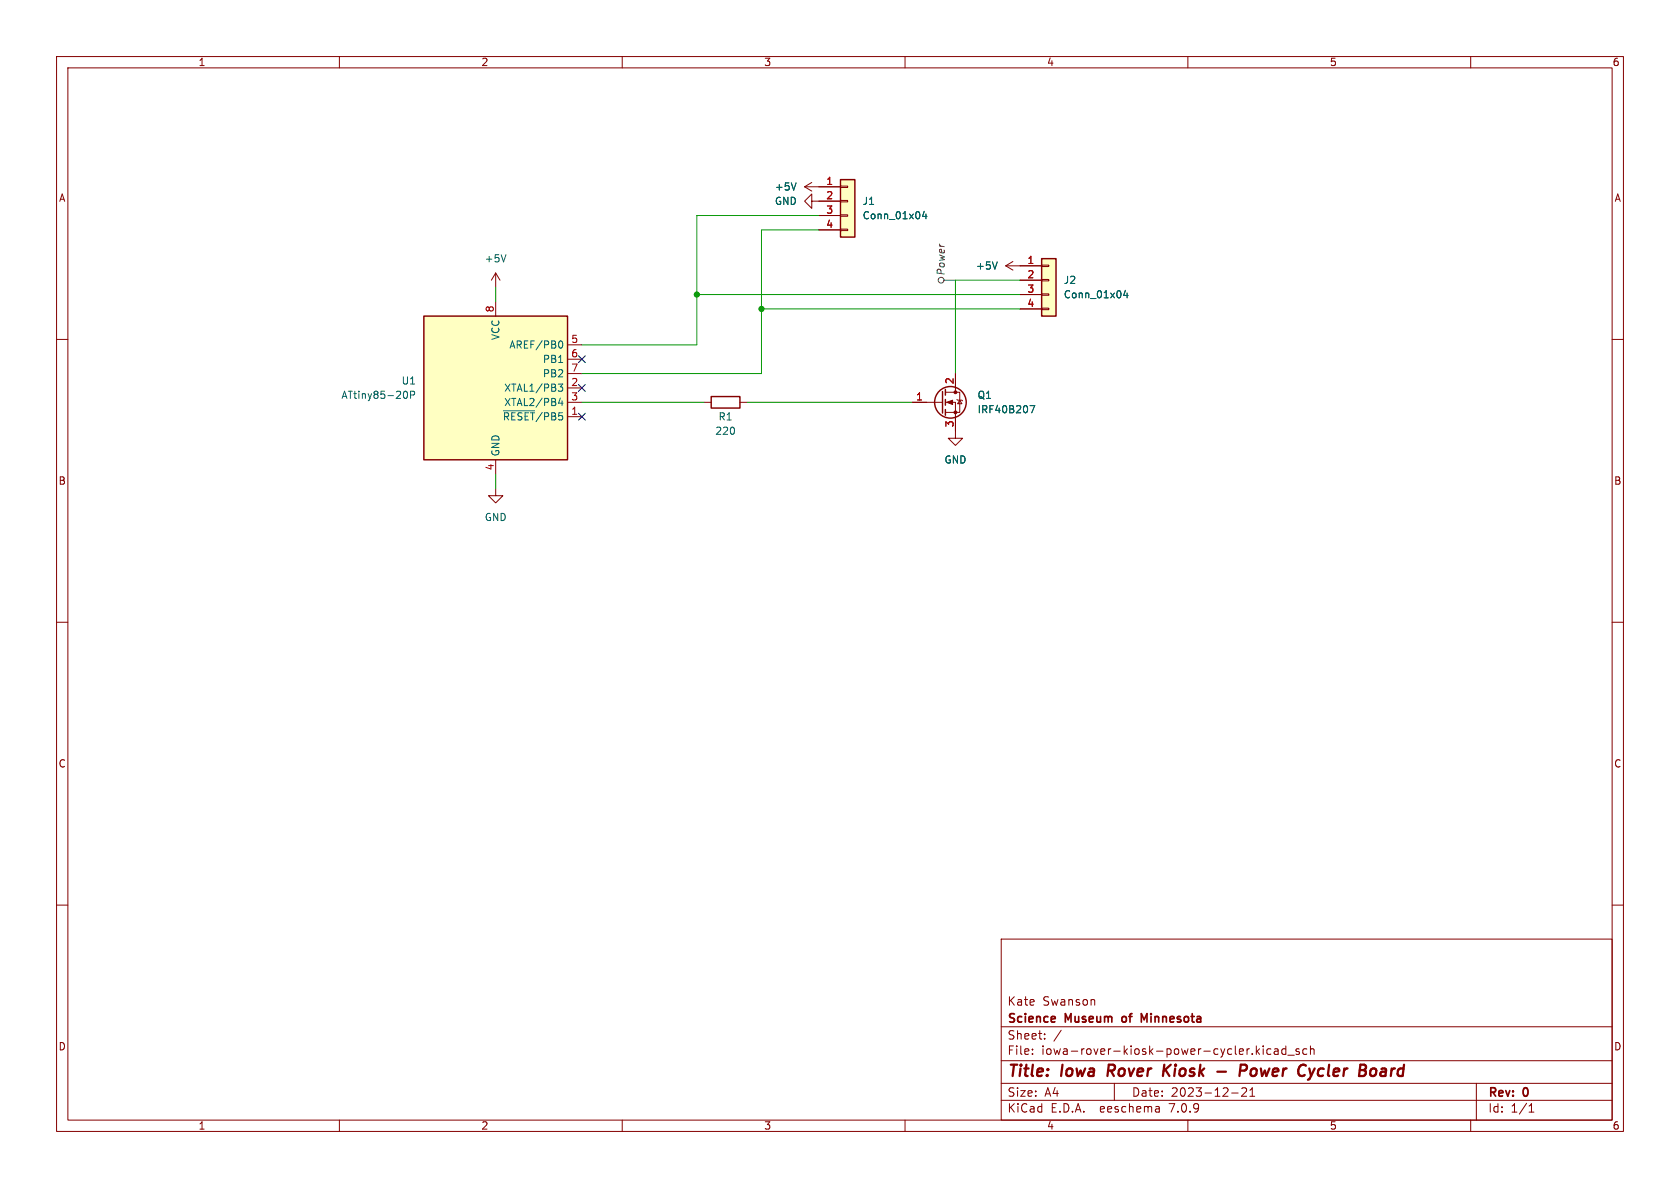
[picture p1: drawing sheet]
<svg xmlns="http://www.w3.org/2000/svg" width="297mm" height="210mm" viewBox="0 0 297 210" stroke-linecap="round" stroke-linejoin="round" font-family="sans-serif">
<g fill="none" stroke="#840000" stroke-width=".18">
<path d="M10 10h277v190h-277zM12 12h273v186h-273zM60 10v2M110 10v2M160 10v2M210 10v2M260 10v2M142.2 33l1.3 .8M142.2 33h6.4M143.5 35.6v-1.3l-1.3 1.3 1.3 1.2v-1.2h5.1M143.5 32.3l-1.3 .7M144.8 38.1h3.8"/>
<path d="M148.6 38h1.3v.2h-1.3zM148.6 35.4h1.3v.3h-1.3zM148.6 32.9h1.3v.2h-1.3zM10 60h2M87.6 48.3v2.5M87.6 53.3v2.6M87.6 48.3l-.7 1.2M87.6 48.3l.8 1.2M144.8 40.6h3.8M148.6 40.5h1.3v.3h-1.3zM177.8 47h6.3M177.8 47l1.3 .8"/>
<path d="M179.1 46.2l-1.3 .8M180.3 49.5h3.8M180.3 52.1h3.8M180.3 54.6h3.8M184.1 54.5h1.3v.2h-1.3zM184.1 51.9h1.3v.3h-1.3zM184.1 49.4h1.3v.3h-1.3zM184.1 46.9h1.3v.2h-1.3zM285 60h2M100.3 73.7h2.6M100.3 68.6h2.6M100.3 71.1h2.6"/>
<path d="M100.3 61h2.6M100.3 63.5h2.6M100.3 66h2.6M124.5 71.1h1.2M130.8 71.1h1.3M161.3 71.1h5.3M167.1 71.1h1.8v6.4h1.3l-1.3 1.2-1.3-1.2h1.3M167.1 69.3h2.6v3.6h-2.6M168.9 66v3.3M169.2 70.6l.1 .1h.8l.1 .2M169.7 70.7l.4 .7h-.8zM87.6 86.4v1.2h1.3l-1.3 1.3-1.2-1.3h1.2"/>
<path d="M87.6 81.3v2.5M10 110h2M285 110h2M10 160h2M285 160h2M177 166h108v32h-108zM193.5 176.8v.9M60 198v2M110 198v2M160 198v2M177 194.5h108M177 191.5h108"/>
<path d="M177 187.5h108M177 181.5h108M182.5 186.3v.1M182.5 185.5v.1M184.7 183.6v.1M184.7 182.8v.1M187.6 182.1l-1.3 2M197 191.5v3M204.9 195.7l.1 .9M205 196.5l-.2 .1M205 196h-.2M210 198v2"/>
<path d="M217.7 193.2h1.2M219.5 192.4l.6-.1 .2 .1 .1 .3-.9 1.1h.9M221 193.8h.8M221 192.7l.4-.4v1.5M222.2 185.8l.5 .6M222.7 185.4l-.6 .6M223.3 184.9v.1M223.3 185.4v1M224.7 185.5l-.5-.1-.2 .3v.4l.1 .2h.6M225.3 185.5h.6l.1 .9M226 185.8h-.5a.29 .29 0 0 0-.3 .3 .29 .29 0 0 0 .3 .3l.5-.1M227.3 185.5l-.4-.1-.3 .3v.4l.1 .2h.6"/>
<path d="M227.3 184.9v1.5M227.7 186.5h1.1M229.7 185.5l-.4-.1-.2 .2 .1 .2 .5 .2v.3h-.6M231 185.5l-.4-.1-.3 .3v.4l.2 .2h.5M231.7 185.5l.2-.1 .3 .1 .1 .9M231.7 184.9v1.5M260 198v2M261 191.5v6.5M270.3 196.6h.9M270.3 195.5l.4-.4v1.5"/>
</g>
<path d="M196 188.2l-.2 2M205.8 188.2l-.2 2M206 189.1l.7 1.1M207 188.2l-1.3 1.2M215.2 189.4h1.5M219.2 189.3h.8a.55 .55 0 0 0 .4-.5 .55 .55 0 0 0-.3-.6h-.7l-.3 2M221.8 188.9a.62 .62 0 0 0-.7 .4v.7l.3 .2h.3M232.4 188.9l-.6 1.3M244.4 188.9l-.2 .1M244.8 189.4h-.5a.4 .4 0 0 0-.3 .4 .4 .4 0 0 0 .3 .4h.4" fill="none" stroke="#840000" stroke-width=".4"/>
<path d="M198.4 179.8v.7M202.8 179.2l-.5 1.1-.5-1.1v1.5" fill="none" stroke="#840000" stroke-width=".3"/>
<g fill="none" stroke="#006464" stroke-width=".18">
<path d="M140.7 32.3l-.4 1.3M163.4 37.3l-.3 1h.8M163.7 37.8v.9M89.4 45l-.4 1.3M176.3 46.3l-.4 1.3M199 51.3l-.3 .9h.7M199.3 51.8v.8M71.5 69.2h.1a.68 .68 0 0 1 .5 .6 .68 .68 0 0 1-.5 .6h-.1M72.6 69.8h.6l.1-.2-.1-.3-.6-.1v1.2M89 72.6h5.5M98.7 67.9h.8l-.4 .5 .3 .1v.5l-.2 .2-.4-.1M98.9 60.3h.2a.68 .68 0 0 1 .4 .6 .68 .68 0 0 1-.4 .6h-.2"/>
<path d="M99.1 70.4l-.3 .9h.7M99.4 70.9v.8M182.1 71.7h.8l-.5 1.3"/>
</g>
<g fill="#ffffc2" stroke="#ffffc2" stroke-width=".18">
<path d="M148.6 31.8h2.5v10.1h-2.5z"/>
<path d="M74.9 55.9h25.4v25.4h-25.4z"/>
<path d="M184.1 45.7h2.6v10.2h-2.6z"/>
</g>
<g fill="none" stroke="#840000" stroke-width=".25">
<path d="M148.6 31.8h2.5v10.1h-2.5zM74.9 55.9h25.4v25.4h-25.4zM184.1 45.7h2.6v10.2h-2.6zM125.7 70.1h5.1v2h-5.1zM166.6 69.2v3.8M167.1 68.8v1.1M167.1 70.6v1M167.1 72.4v1"/>
<circle cx="168" cy="71.1" r="2.79"/>
</g>
<g fill="#840000" stroke="#840000" stroke-width=".18">
<path d="M167.4 71.1l1-.4v.8z"/>
<circle cx="168.9" cy="72.9" r=".25"/>
<circle cx="168.9" cy="69.3" r=".25"/>
</g>
<g fill="none" stroke="#484848" stroke-width=".18">
<path d="M166.9 49.5h2"/>
<circle cx="166.4" cy="49.5" r=".51"/>
</g>
<path d="M144.8 38.1h-21.6v22.9h-20.3M87.6 50.8v2.5M123.2 52.1h57.1M134.6 54.6h45.7M144.8 40.6h-10.2v25.4h-31.7M180.3 49.5h-11.4v16.5M102.9 71.1h21.6M132.1 71.1h29.2M87.6 83.8v2.6" fill="none" stroke="#009600" stroke-width=".18"/>
<path d="M102.3 62.9l1.2 1.2M102.3 68l1.2 1.2M102.3 73.1l1.2 1.2M103.5 62.9l-1.2 1.2M103.5 68l-1.2 1.2M103.5 73.1l-1.2 1.2" fill="none" stroke="#000084" stroke-width=".18"/>
<g fill="#009600" stroke="#009600" stroke-width=".18">
<circle cx="134.6" cy="54.6" r=".46"/>
<circle cx="123.2" cy="52.1" r=".46"/>
</g>
<g font-size="2.8" fill="#840000">
<text x="178" y="190.9">Title:</text>
<text x="187.7" y="190.9">Iowa</text>
<text x="196.6" y="190.9">Rover</text>
<text x="207.3" y="190.9">Kiosk</text>
<text x="222.4" y="190.9">Power</text>
<text x="233.6" y="190.9">Cycler</text>
<text x="245.1" y="190.9">Board</text>
</g>
<g font-size="2.1" fill="#840000">
<text x="178" y="178">Kate</text>
<text x="184.3" y="178">Swanson</text>
<text x="178" y="184">Sheet:</text>
<text x="178" y="181.2">Science</text>
<text x="188.4" y="181.2">Museum</text>
<text x="199.1" y="181.2">of</text>
<text x="203" y="181.2">Minnesota</text>
<text x="178" y="186.7">File:</text>
<text x="184.1" y="186.7">iowa-rover-kiosk-power-cycler.kicad_sch</text>
<text x="178" y="196.9">KiCad</text>
<text x="178" y="194.1">Size:</text>
<text x="184.7" y="194.1">A4</text>
<text x="185.7" y="196.9">E.D.A.</text>
<text x="194.6" y="196.9">eeschema</text>
<text x="200" y="194.1">Date:</text>
<text x="207" y="196.9">7.0.9</text>
<text x="207" y="194.1">2023-12-21</text>
<text x="263" y="194.3">Rev:</text>
<text x="263" y="196.9">Id:</text>
<text x="267.1" y="196.9">1/1</text>
<text x="269.4" y="194.3">0</text>
</g>
<g font-size="1.8" fill="#840000">
<text x="35" y="11.9">1</text>
<text x="85" y="11.9">2</text>
<text x="135" y="11.9">3</text>
<text x="185" y="11.9">4</text>
<text x="235" y="11.9">5</text>
<text x="285" y="11.9">6</text>
<text x="10.3" y="35.9">A</text>
<text x="285.3" y="35.9">A</text>
<text x="10.3" y="85.9">B</text>
<text x="285.3" y="85.9">B</text>
<text x="10.3" y="135.9">C</text>
<text x="285.3" y="135.9">C</text>
<text x="10.3" y="185.9">D</text>
<text x="285.3" y="185.9">D</text>
<text x="35" y="199.9">1</text>
<text x="85" y="199.9">2</text>
<text x="135" y="199.9">3</text>
<text x="185" y="199.9">4</text>
<text x="235" y="199.9">5</text>
<text x="285" y="199.9">6</text>
</g>
<g font-size="1.8" fill="#006464">
<text x="136.9" y="33.9">+5V</text>
<text x="136.9" y="36.4">GND</text>
<text x="152.4" y="36.4">J1</text>
<text x="152.4" y="39">Conn_01x04</text>
<text x="85.6" y="46.6">+5V</text>
<text x="172.4" y="47.9">+5V</text>
<text x="188" y="50.4">J2</text>
<text x="188" y="52.9">Conn_01x04</text>
<text x="88.5" y="60.2" transform="rotate(-90 88.5 60.2)">VCC</text>
<text x="89.9" y="61.8">AREF/PB0</text>
<text x="95.9" y="64.4">PB1</text>
<text x="60.3" y="70.7">ATtiny85-20P</text>
<text x="70.9" y="68.2">U1</text>
<text x="89" y="69.4">XTAL1/PB3</text>
<text x="89" y="72">XTAL2/PB4</text>
<text x="95.9" y="66.9">PB2</text>
<text x="172.7" y="70.7">Q1</text>
<text x="88.8" y="74.5">~{RESET}/PB5</text>
<text x="126.4" y="77.1">220</text>
<text x="126.9" y="74.5">R1</text>
<text x="172.7" y="73.3">IRF40B207</text>
<text x="88.5" y="80.8" transform="rotate(-90 88.5 80.8)">GND</text>
<text x="166.9" y="82.1">GND</text>
<text x="85.6" y="92.3">GND</text>
</g>
<g font-size="1.8" fill="#a90000">
<text x="146" y="32.8">1</text>
<text x="146" y="35.3">2</text>
<text x="146" y="37.8">3</text>
<text x="146" y="40.4">4</text>
<text x="181.5" y="46.7">1</text>
<text x="181.5" y="49.3">2</text>
<text x="181.5" y="51.8">3</text>
<text x="87.4" y="55.3" transform="rotate(-90 87.4 55.3)">8</text>
<text x="181.5" y="54.4">4</text>
<text x="100.9" y="60.7">5</text>
<text x="100.9" y="63.2">6</text>
<text x="100.9" y="65.8">7</text>
<text x="100.9" y="68.3">2</text>
<text x="100.9" y="70.9">3</text>
<text x="161.9" y="70.9">1</text>
<text x="168.7" y="68" transform="rotate(-90 168.7 68)">2</text>
<text x="100.9" y="73.4">1</text>
<text x="168.7" y="75.6" transform="rotate(-90 168.7 75.6)">3</text>
<text x="87.4" y="83.3" transform="rotate(-90 87.4 83.3)">4</text>
</g>
<text font-size="1.8" fill="#484848" x="167.2" y="48.8" transform="rotate(-90 167.2 48.8)">Power</text>
</svg>
